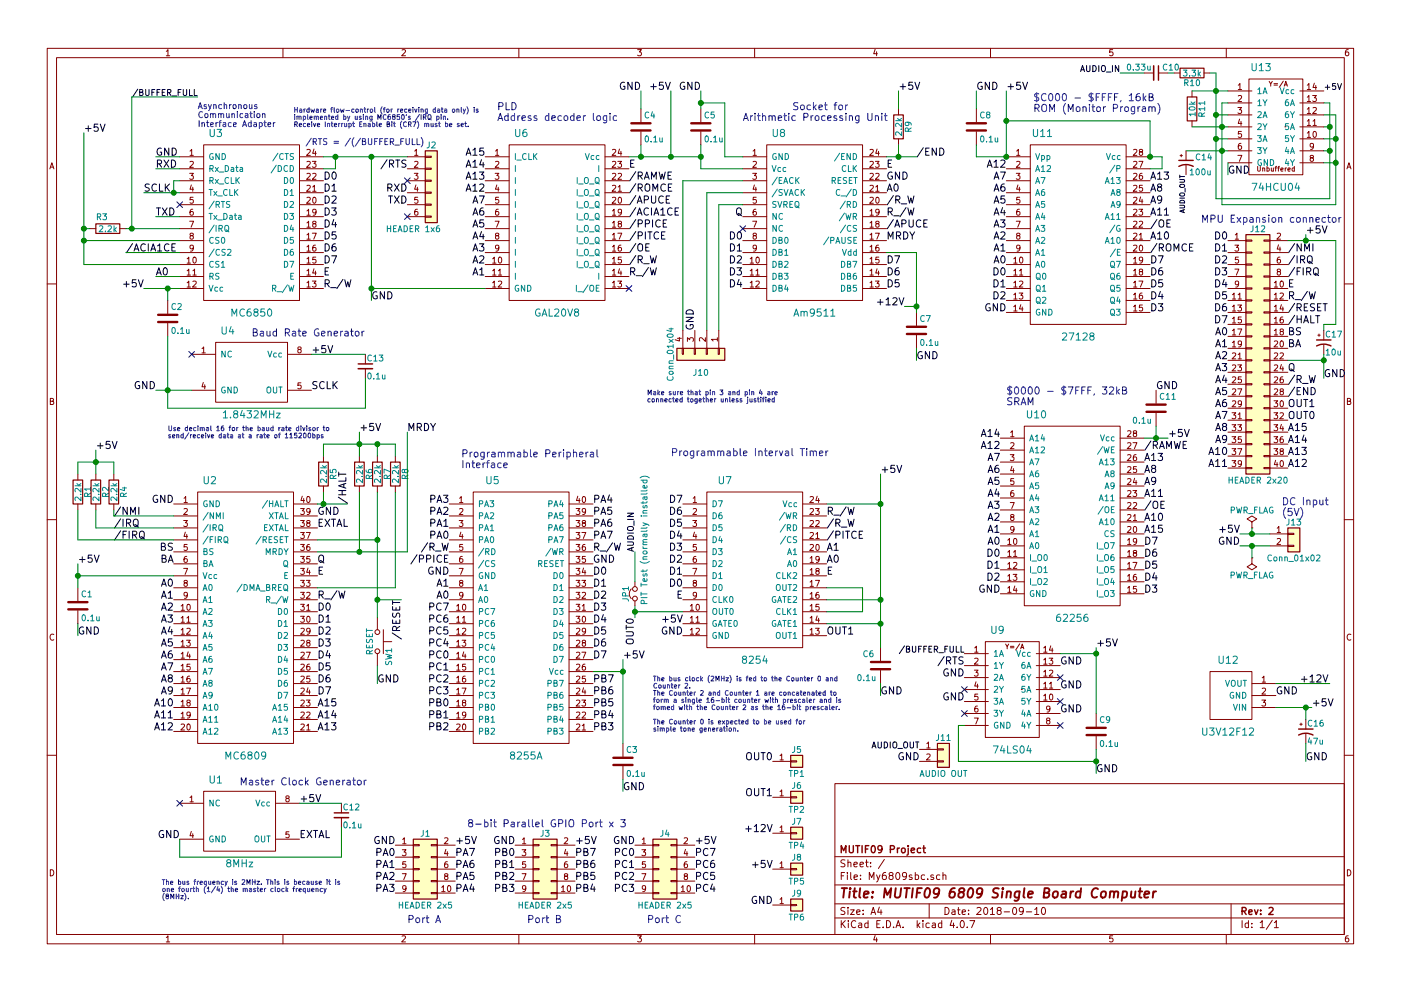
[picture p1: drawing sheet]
EESchema Schematic File Version 2
LIBS:sbclib
LIBS:My6809sbc-rescue
LIBS:power
LIBS:device
LIBS:switches
LIBS:relays
LIBS:motors
LIBS:transistors
LIBS:conn
LIBS:linear
LIBS:regul
LIBS:74xx
LIBS:cmos4000
LIBS:adc-dac
LIBS:memory
LIBS:xilinx
LIBS:microcontrollers
LIBS:dsp
LIBS:microchip
LIBS:analog_switches
LIBS:motorola
LIBS:texas
LIBS:intel
LIBS:audio
LIBS:interface
LIBS:digital-audio
LIBS:philips
LIBS:display
LIBS:cypress
LIBS:siliconi
LIBS:opto
LIBS:atmel
LIBS:contrib
LIBS:valves
LIBS:My6809sbc-cache
EELAYER 25 0
EELAYER END
$Descr A4 11693 8268
encoding utf-8
Sheet 1 1
Title "MUTIF09 6809 Single Board Computer"
Date "2018-09-10"
Rev "2"
Comp "MUTIF09 Project"
Comment1 ""
Comment2 ""
Comment3 ""
Comment4 ""
$EndDescr
$Comp
L MC6850 U3
U 1 1
P 2100 1850
F 0 "U3" H 1800 2600 60  0000 C CNN
F 1 "MC6850" H 2100 1100 60  0000 C CNN
F 2 "Housings_DIP:DIP-24_W15.24mm_Socket" H 2100 1400 60  0001 C CNN
F 3 "" H 2100 1400 60  0001 C CNN
	1    2100 1850
	1    0    0    -1  
$EndComp
$Comp
L Conn_01x06 J2
U 1 1
P 3600 1500
F 0 "J2" H 3600 1800 50  0000 C CNN
F 1 "HEADER 1x6" H 3450 1100 50  0000 C CNN
F 2 "Pin_Headers:Pin_Header_Angled_1x06_Pitch2.54mm" H 3600 1500 50  0001 C CNN
F 3 "" H 3600 1500 50  0001 C CNN
	1    3600 1500
	1    0    0    -1  
$EndComp
NoConn ~ 3400 1800
NoConn ~ 3400 1500
NoConn ~ 1500 1700
$Comp
L R R3
U 1 1
P 900 1900
F 0 "R3" V 800 1850 50  0000 C CNN
F 1 "2.2k" V 900 1900 50  0000 C CNN
F 2 "Resistors_THT:R_Axial_DIN0207_L6.3mm_D2.5mm_P10.16mm_Horizontal" V 830 1900 50  0001 C CNN
F 3 "" H 900 1900 50  0001 C CNN
	1    900  1900
	0    1    1    0   
$EndComp
$Comp
L C C2
U 1 1
P 1400 2650
F 0 "C2" H 1425 2750 50  0000 L CNN
F 1 "0.1u" H 1425 2550 50  0000 L CNN
F 2 "Capacitors_THT:C_Disc_D5.0mm_W2.5mm_P5.00mm" H 1438 2500 50  0001 C CNN
F 3 "" H 1400 2650 50  0001 C CNN
	1    1400 2650
	1    0    0    -1  
$EndComp
$Comp
L GAL20V8 U6
U 1 1
P 4650 1850
F 0 "U6" H 4350 2600 60  0000 C CNN
F 1 "GAL20V8" H 4650 1100 60  0000 C CNN
F 2 "Housings_DIP:DIP-24_W7.62mm_Socket" H 4650 1400 60  0001 C CNN
F 3 "" H 4650 1400 60  0001 C CNN
	1    4650 1850
	1    0    0    -1  
$EndComp
$Comp
L Am9511 U8
U 1 1
P 6800 1850
F 0 "U8" H 6500 2600 60  0000 C CNN
F 1 "Am9511" H 6800 1100 60  0000 C CNN
F 2 "Housings_DIP:DIP-24_W15.24mm_Socket" H 6800 1400 60  0001 C CNN
F 3 "" H 6800 1400 60  0001 C CNN
	1    6800 1850
	1    0    0    -1  
$EndComp
NoConn ~ 6200 1900
$Comp
L C C4
U 1 1
P 5350 1050
F 0 "C4" H 5375 1150 50  0000 L CNN
F 1 "0.1u" H 5375 950 50  0000 L CNN
F 2 "Capacitors_THT:C_Disc_D5.0mm_W2.5mm_P5.00mm" H 5388 900 50  0001 C CNN
F 3 "" H 5350 1050 50  0001 C CNN
	1    5350 1050
	1    0    0    -1  
$EndComp
$Comp
L C C7
U 1 1
P 7650 2750
F 0 "C7" H 7675 2850 50  0000 L CNN
F 1 "0.1u" H 7675 2650 50  0000 L CNN
F 2 "Capacitors_THT:C_Disc_D5.0mm_W2.5mm_P5.00mm" H 7688 2600 50  0001 C CNN
F 3 "" H 7650 2750 50  0001 C CNN
	1    7650 2750
	1    0    0    -1  
$EndComp
$Comp
L C C5
U 1 1
P 5850 1050
F 0 "C5" H 5875 1150 50  0000 L CNN
F 1 "0.1u" H 5875 950 50  0000 L CNN
F 2 "Capacitors_THT:C_Disc_D5.0mm_W2.5mm_P5.00mm" H 5888 900 50  0001 C CNN
F 3 "" H 5850 1050 50  0001 C CNN
	1    5850 1050
	1    0    0    -1  
$EndComp
$Comp
L 27128 U11
U 1 1
P 9000 1900
F 0 "U11" H 8700 2700 60  0000 C CNN
F 1 "27128" H 9000 1000 60  0000 C CNN
F 2 "Housings_DIP:DIP-28_W15.24mm_Socket" H 9000 1900 50  0001 C CNN
F 3 "" H 9000 1900 50  0001 C CNN
	1    9000 1900
	1    0    0    -1  
$EndComp
$Comp
L 62256 U10
U 1 1
P 8950 4250
F 0 "U10" H 8650 5050 60  0000 C CNN
F 1 "62256" H 8950 3350 60  0000 C CNN
F 2 "Housings_DIP:DIP-28_W15.24mm_Socket" H 8950 3850 60  0001 C CNN
F 3 "" H 8950 3850 60  0001 C CNN
	1    8950 4250
	1    0    0    -1  
$EndComp
$Comp
L MC6809 U2
U 1 1
P 2050 5200
F 0 "U2" H 1750 6400 60  0000 C CNN
F 1 "MC6809" H 2050 4100 60  0000 C CNN
F 2 "Housings_DIP:DIP-40_W15.24mm_Socket" H 2050 5200 60  0001 C CNN
F 3 "" H 2050 5200 60  0001 C CNN
	1    2050 5200
	1    0    0    -1  
$EndComp
$Comp
L Conn_02x20_Odd_Even J12
U 1 1
P 10450 2900
F 0 "J12" H 10500 3900 50  0000 C CNN
F 1 "HEADER 2x20" H 10500 1800 50  0000 C CNN
F 2 "Pin_Headers:Pin_Header_Straight_2x20_Pitch2.54mm" H 10450 2900 50  0001 C CNN
F 3 "" H 10450 2900 50  0001 C CNN
	1    10450 2900
	1    0    0    -1  
$EndComp
Text Notes 10025 1850 0    60   ~ 0
MPU Expansion connector
$Comp
L 8255A U5
U 1 1
P 4350 5200
F 0 "U5" H 4050 6400 60  0000 L CNN
F 1 "8255A" H 4250 4100 60  0000 L CNN
F 2 "Housings_DIP:DIP-40_W15.24mm_Socket" H 4350 5500 50  0001 C CNN
F 3 "" H 4350 5500 50  0001 C CNN
	1    4350 5200
	1    0    0    -1  
$EndComp
$Comp
L Conn_01x02 J13
U 1 1
P 10800 4450
F 0 "J13" H 10800 4550 50  0000 C CNN
F 1 "Conn_01x02" H 10800 4250 50  0000 C CNN
F 2 "Pin_Headers:Pin_Header_Straight_1x02_Pitch2.54mm" H 10800 4450 50  0001 C CNN
F 3 "" H 10800 4450 50  0001 C CNN
	1    10800 4450
	1    0    0    -1  
$EndComp
$Comp
L SW_Push SW1
U 1 1
P 3150 5350
F 0 "SW1" H 3200 5450 50  0000 L CNN
F 1 "RESET" H 3150 5290 50  0000 C CNN
F 2 "Buttons_Switches_THT:SW_Tactile_Straight_KSA0Axx1LFTR" H 3150 5550 50  0001 C CNN
F 3 "" H 3150 5550 50  0001 C CNN
	1    3150 5350
	0    1    1    0   
$EndComp
$Comp
L 74LS04 U9
U 1 1
P 8450 5750
F 0 "U9" H 8325 6250 60  0000 C CNN
F 1 "74LS04" H 8450 5250 60  0000 C CNN
F 2 "Housings_DIP:DIP-14_W7.62mm_Socket" H 8475 5050 60  0001 C CNN
F 3 "" H 8475 5050 60  0001 C CNN
	1    8450 5750
	1    0    0    -1  
$EndComp
Text Label 1650 800  2    50   ~ 0
/BUFFER_FULL
NoConn ~ 8850 5650
NoConn ~ 8850 5850
NoConn ~ 8850 6050
Text Label 10650 5800 0    60   ~ 0
GND
Text Label 10950 5900 0    60   ~ 0
+5V
Text Label 10850 5700 0    60   ~ 0
+12V
$Comp
L PWR_FLAG #FLG01
U 1 1
P 10450 4400
F 0 "#FLG01" H 10450 4475 50  0001 C CNN
F 1 "PWR_FLAG" H 10450 4550 50  0000 C CNN
F 2 "" H 10450 4400 50  0001 C CNN
F 3 "" H 10450 4400 50  0001 C CNN
	1    10450 4400
	1    0    0    -1  
$EndComp
$Comp
L PWR_FLAG #FLG02
U 1 1
P 10450 4650
F 0 "#FLG02" H 10450 4725 50  0001 C CNN
F 1 "PWR_FLAG" H 10450 4800 50  0000 C CNN
F 2 "" H 10450 4650 50  0001 C CNN
F 3 "" H 10450 4650 50  0001 C CNN
	1    10450 4650
	-1   0    0    1   
$EndComp
Text Notes 10700 4300 0    60   ~ 0
DC Input\n(5V)
Text Label 2650 4800 0    60   ~ 0
E
Text Label 2650 5000 0    60   ~ 0
R_/W
$Comp
L Xtal_Osc U4
U 1 1
P 2100 3100
F 0 "U4" H 1900 3450 60  0000 C CNN
F 1 "1.8432MHz" H 2100 2750 60  0000 C CNN
F 2 "Oscillators:Oscillator_DIP-8" H 2100 2650 60  0001 C CNN
F 3 "" H 2100 2650 60  0001 C CNN
	1    2100 3100
	1    0    0    -1  
$EndComp
$Comp
L Xtal_Osc U1
U 1 1
P 2000 6850
F 0 "U1" H 1800 7200 60  0000 C CNN
F 1 "8MHz" H 2000 6500 60  0000 C CNN
F 2 "Oscillators:Oscillator_DIP-8" H 2000 6400 60  0001 C CNN
F 3 "" H 2000 6400 60  0001 C CNN
	1    2000 6850
	1    0    0    -1  
$EndComp
NoConn ~ 1600 2950
Text Label 2600 2950 0    60   ~ 0
+5V
Text Label 2600 3250 0    60   ~ 0
SCLK
Text Notes 2100 2800 0    60   ~ 0
Baud Rate Generator
Text Label 1450 4200 2    60   ~ 0
GND
$Comp
L C C8
U 1 1
P 8150 1050
F 0 "C8" H 8175 1150 50  0000 L CNN
F 1 "0.1u" H 8175 950 50  0000 L CNN
F 2 "Capacitors_THT:C_Disc_D5.0mm_W2.5mm_P5.00mm" H 8188 900 50  0001 C CNN
F 3 "" H 8150 1050 50  0001 C CNN
	1    8150 1050
	1    0    0    -1  
$EndComp
$Comp
L C C11
U 1 1
P 9650 3400
F 0 "C11" H 9675 3500 50  0000 L CNN
F 1 "0.1u" H 9450 3300 50  0000 L CNN
F 2 "Capacitors_THT:C_Disc_D5.0mm_W2.5mm_P2.50mm" H 9688 3250 50  0001 C CNN
F 3 "" H 9650 3400 50  0001 C CNN
	1    9650 3400
	1    0    0    -1  
$EndComp
$Comp
L C C9
U 1 1
P 9150 6100
F 0 "C9" H 9175 6200 50  0000 L CNN
F 1 "0.1u" H 9175 6000 50  0000 L CNN
F 2 "Capacitors_THT:C_Disc_D5.0mm_W2.5mm_P5.00mm" H 9188 5950 50  0001 C CNN
F 3 "" H 9150 6100 50  0001 C CNN
	1    9150 6100
	1    0    0    -1  
$EndComp
$Comp
L C C1
U 1 1
P 650 5050
F 0 "C1" H 675 5150 50  0000 L CNN
F 1 "0.1u" H 675 4950 50  0000 L CNN
F 2 "Capacitors_THT:C_Disc_D5.0mm_W2.5mm_P5.00mm" H 688 4900 50  0001 C CNN
F 3 "" H 650 5050 50  0001 C CNN
	1    650  5050
	1    0    0    -1  
$EndComp
$Comp
L C C3
U 1 1
P 5200 6350
F 0 "C3" H 5225 6450 50  0000 L CNN
F 1 "0.1u" H 5225 6250 50  0000 L CNN
F 2 "Capacitors_THT:C_Disc_D5.0mm_W2.5mm_P5.00mm" H 5238 6200 50  0001 C CNN
F 3 "" H 5200 6350 50  0001 C CNN
	1    5200 6350
	1    0    0    -1  
$EndComp
$Comp
L C C6
U 1 1
P 7350 5550
F 0 "C6" H 7200 5650 50  0000 L CNN
F 1 "0.1u" H 7150 5450 50  0000 L CNN
F 2 "Capacitors_THT:C_Disc_D5.0mm_W2.5mm_P5.00mm" H 7388 5400 50  0001 C CNN
F 3 "" H 7350 5550 50  0001 C CNN
	1    7350 5550
	1    0    0    -1  
$EndComp
Text Notes 2550 1200 0    50   ~ 0
/RTS = /(/BUFFER_FULL)
Text Label 1200 1600 0    60   ~ 0
SCLK
Text Label 700  1100 0    60   ~ 0
+5V
Text Label 1200 2400 2    60   ~ 0
+5V
Text Label 1300 3250 2    60   ~ 0
GND
Text Label 1300 1400 0    60   ~ 0
RXD
Text Label 3400 1600 2    60   ~ 0
RXD
Text Label 1300 1800 0    60   ~ 0
TXD
Text Label 3400 1700 2    60   ~ 0
TXD
Text Label 3400 1400 2    60   ~ 0
/RTS
Text Label 1300 2300 0    60   ~ 0
A0
Text Label 1050 2100 0    60   ~ 0
/ACIA1CE
Text Label 2700 2400 0    60   ~ 0
R_/W
Text Label 2700 2300 0    60   ~ 0
E
Text Label 2700 2200 0    60   ~ 0
D7
Text Label 2700 2100 0    60   ~ 0
D6
Text Label 2700 2000 0    60   ~ 0
D5
Text Label 2700 1900 0    60   ~ 0
D4
Text Label 2700 1800 0    60   ~ 0
D3
Text Label 2700 1700 0    60   ~ 0
D2
Text Label 2700 1600 0    60   ~ 0
D1
Text Label 2700 1500 0    60   ~ 0
D0
Text Label 4050 1300 2    60   ~ 0
A15
Text Label 4050 1400 2    60   ~ 0
A14
Text Label 4050 1500 2    60   ~ 0
A13
Text Label 4050 1600 2    60   ~ 0
A12
Text Label 4050 1700 2    60   ~ 0
A7
Text Label 4050 1800 2    60   ~ 0
A6
Text Label 4050 1900 2    60   ~ 0
A5
Text Label 4050 2000 2    60   ~ 0
A4
Text Label 4050 2100 2    60   ~ 0
A3
Text Label 4050 2200 2    60   ~ 0
A2
Text Label 4050 2300 2    60   ~ 0
A1
Text Label 5250 1400 0    60   ~ 0
E
Text Label 5250 1500 0    60   ~ 0
/RAMWE
Text Label 5250 1600 0    60   ~ 0
/ROMCE
Text Label 5250 1700 0    60   ~ 0
/APUCE
Text Label 5250 1800 0    60   ~ 0
/ACIA1CE
Text Label 5250 1900 0    60   ~ 0
/PPICE
Text Label 5250 2000 0    60   ~ 0
/PITCE
Text Label 5250 2100 0    60   ~ 0
/OE
Text Label 5250 2300 0    60   ~ 0
R_/W
NoConn ~ 5250 2400
Text Label 3100 2500 0    60   ~ 0
GND
Text Label 5350 750  2    60   ~ 0
GND
Text Label 5600 750  2    60   ~ 0
+5V
Text Label 5850 750  2    60   ~ 0
GND
Text Label 6200 2000 2    60   ~ 0
D0
Text Label 6200 2100 2    60   ~ 0
D1
Text Label 6200 2200 2    60   ~ 0
D2
Text Label 6200 2300 2    60   ~ 0
D3
Text Label 6200 2400 2    60   ~ 0
D4
Text Label 7400 1400 0    60   ~ 0
E
Text Label 7400 1500 0    60   ~ 0
GND
Text Label 7400 1600 0    60   ~ 0
A0
Text Label 7400 1700 0    60   ~ 0
/R_W
Text Label 7400 1800 0    60   ~ 0
R_/W
Text Label 7400 1900 0    60   ~ 0
/APUCE
Text Label 7400 2200 0    60   ~ 0
D7
Text Label 7400 2300 0    60   ~ 0
D6
Text Label 7400 2400 0    60   ~ 0
D5
Text Label 7550 2550 2    60   ~ 0
+12V
Text Label 7650 3000 0    60   ~ 0
GND
Text Label 8150 750  0    60   ~ 0
GND
Text Label 8400 750  0    60   ~ 0
+5V
Text Label 8400 1400 2    60   ~ 0
A12
Text Label 8400 1500 2    60   ~ 0
A7
Text Label 8400 1600 2    60   ~ 0
A6
Text Label 8400 1700 2    60   ~ 0
A5
Text Label 8400 1800 2    60   ~ 0
A4
Text Label 8400 1900 2    60   ~ 0
A3
Text Label 8400 2000 2    60   ~ 0
A2
Text Label 8400 2100 2    60   ~ 0
A1
Text Label 8400 2200 2    60   ~ 0
A0
Text Label 8400 2300 2    60   ~ 0
D0
Text Label 8400 2400 2    60   ~ 0
D1
Text Label 8400 2500 2    60   ~ 0
D2
Text Label 8400 2600 2    60   ~ 0
GND
Text Label 9600 1500 0    60   ~ 0
A13
Text Label 9600 1600 0    60   ~ 0
A8
Text Label 9600 1700 0    60   ~ 0
A9
Text Label 9600 1800 0    60   ~ 0
A11
Text Label 9600 1900 0    60   ~ 0
/OE
Text Label 9600 2000 0    60   ~ 0
A10
Text Label 9600 2100 0    60   ~ 0
/ROMCE
Text Label 9600 2200 0    60   ~ 0
D7
Text Label 9600 2300 0    60   ~ 0
D6
Text Label 9600 2400 0    60   ~ 0
D5
Text Label 9600 2500 0    60   ~ 0
D4
Text Label 9600 2600 0    60   ~ 0
D3
Text Label 10250 2000 2    60   ~ 0
D0
Text Label 10250 2100 2    60   ~ 0
D1
Text Label 10250 2200 2    60   ~ 0
D2
Text Label 10250 2300 2    60   ~ 0
D3
Text Label 10250 2400 2    60   ~ 0
D4
Text Label 10250 2500 2    60   ~ 0
D5
Text Label 10250 2600 2    60   ~ 0
D6
Text Label 10250 2700 2    60   ~ 0
D7
Text Label 10250 2800 2    60   ~ 0
A0
Text Label 10250 2900 2    60   ~ 0
A1
Text Label 10250 3000 2    60   ~ 0
A2
Text Label 10250 3100 2    60   ~ 0
A3
Text Label 10250 3200 2    60   ~ 0
A4
Text Label 10250 3300 2    60   ~ 0
A5
Text Label 10250 3400 2    60   ~ 0
A6
Text Label 10250 3500 2    60   ~ 0
A7
Text Label 10250 3600 2    60   ~ 0
A8
Text Label 10250 3700 2    60   ~ 0
A9
Text Label 10250 3800 2    60   ~ 0
A10
Text Label 10250 3900 2    60   ~ 0
A11
Text Label 10750 3900 0    60   ~ 0
A12
Text Label 10750 3800 0    60   ~ 0
A13
Text Label 10750 3700 0    60   ~ 0
A14
Text Label 10750 3600 0    60   ~ 0
A15
Text Label 10750 2100 0    60   ~ 0
/NMI
Text Label 10750 2200 0    60   ~ 0
/IRQ
Text Label 10750 2300 0    60   ~ 0
/FIRQ
Text Label 10750 2400 0    60   ~ 0
E
Text Label 10750 2500 0    60   ~ 0
R_/W
Text Label 10750 2600 0    60   ~ 0
/RESET
Text Label 9750 3650 0    60   ~ 0
+5V
Text Label 9650 3250 0    60   ~ 0
GND
Text Label 8350 3650 2    60   ~ 0
A14
Text Label 8350 3750 2    60   ~ 0
A12
Text Label 8350 3850 2    60   ~ 0
A7
Text Label 8350 3950 2    60   ~ 0
A6
Text Label 8350 4050 2    60   ~ 0
A5
Text Label 8350 4150 2    60   ~ 0
A4
Text Label 8350 4250 2    60   ~ 0
A3
Text Label 8350 4350 2    60   ~ 0
A2
Text Label 8350 4450 2    60   ~ 0
A1
Text Label 8350 4550 2    60   ~ 0
A0
Text Label 8350 4650 2    60   ~ 0
D0
Text Label 8350 4750 2    60   ~ 0
D1
Text Label 8350 4850 2    60   ~ 0
D2
Text Label 8350 4950 2    60   ~ 0
GND
Text Label 9550 4950 0    60   ~ 0
D3
Text Label 9550 4850 0    60   ~ 0
D4
Text Label 9550 4750 0    60   ~ 0
D5
Text Label 9550 4650 0    60   ~ 0
D6
Text Label 9550 4550 0    60   ~ 0
D7
Text Label 9550 4350 0    60   ~ 0
A10
Text Label 9550 4250 0    60   ~ 0
/OE
Text Label 9550 4150 0    60   ~ 0
A11
Text Label 9550 4050 0    60   ~ 0
A9
Text Label 9550 3950 0    60   ~ 0
A8
Text Label 9550 3850 0    60   ~ 0
A13
Text Label 9550 3750 0    60   ~ 0
/RAMWE
Text Label 9150 5400 0    60   ~ 0
+5V
Text Label 9150 6450 0    60   ~ 0
GND
Text Label 8050 5450 2    50   ~ 0
/BUFFER_FULL
Text Label 8050 5550 2    60   ~ 0
/RTS
NoConn ~ 1500 6700
Text Label 2500 7000 0    60   ~ 0
EXTAL
Text Label 2500 6700 0    60   ~ 0
+5V
$Comp
L 8254 U7
U 1 1
P 6300 4750
F 0 "U7" H 6050 5500 60  0000 C CNN
F 1 "8254" H 6300 4000 60  0000 C CNN
F 2 "Housings_DIP:DIP-24_W15.24mm_Socket" H 6300 4300 60  0001 C CNN
F 3 "" H 6300 4300 60  0001 C CNN
	1    6300 4750
	1    0    0    -1  
$EndComp
$Comp
L Conn_02x05_Odd_Even J1
U 1 1
P 3500 7250
F 0 "J1" H 3550 7550 50  0000 C CNN
F 1 "HEADER 2x5" H 3550 6950 50  0000 C CNN
F 2 "Pin_Headers:Pin_Header_Angled_2x05_Pitch2.54mm" H 3500 7250 50  0001 C CNN
F 3 "" H 3500 7250 50  0001 C CNN
	1    3500 7250
	1    0    0    -1  
$EndComp
$Comp
L Conn_02x05_Odd_Even J3
U 1 1
P 4500 7250
F 0 "J3" H 4550 7550 50  0000 C CNN
F 1 "HEADER 2x5" H 4550 6950 50  0000 C CNN
F 2 "Pin_Headers:Pin_Header_Angled_2x05_Pitch2.54mm" H 4500 7250 50  0001 C CNN
F 3 "" H 4500 7250 50  0001 C CNN
	1    4500 7250
	1    0    0    -1  
$EndComp
$Comp
L Conn_02x05_Odd_Even J4
U 1 1
P 5500 7250
F 0 "J4" H 5550 7550 50  0000 C CNN
F 1 "HEADER 2x5" H 5550 6950 50  0000 C CNN
F 2 "Pin_Headers:Pin_Header_Angled_2x05_Pitch2.54mm" H 5500 7250 50  0001 C CNN
F 3 "" H 5500 7250 50  0001 C CNN
	1    5500 7250
	1    0    0    -1  
$EndComp
Text Label 2650 4400 0    60   ~ 0
EXTAL
Text Label 2650 5100 0    60   ~ 0
D0
Text Label 2650 5200 0    60   ~ 0
D1
Text Label 2650 5300 0    60   ~ 0
D2
Text Label 2650 5400 0    60   ~ 0
D3
Text Label 2650 5500 0    60   ~ 0
D4
Text Label 2650 5600 0    60   ~ 0
D5
Text Label 2650 5700 0    60   ~ 0
D6
Text Label 2650 5800 0    60   ~ 0
D7
Text Label 2650 5900 0    60   ~ 0
A15
Text Label 2650 6000 0    60   ~ 0
A14
Text Label 2650 6100 0    60   ~ 0
A13
Text Label 1450 6100 2    60   ~ 0
A12
Text Label 1450 6000 2    60   ~ 0
A11
Text Label 1450 5900 2    60   ~ 0
A10
Text Label 1450 5800 2    60   ~ 0
A9
Text Label 1450 5700 2    60   ~ 0
A8
Text Label 1450 5600 2    60   ~ 0
A7
Text Label 1450 5500 2    60   ~ 0
A6
Text Label 1450 5400 2    60   ~ 0
A5
Text Label 1450 5300 2    60   ~ 0
A4
Text Label 1450 5200 2    60   ~ 0
A3
Text Label 1450 5100 2    60   ~ 0
A2
Text Label 1450 5000 2    60   ~ 0
A1
Text Label 1450 4900 2    60   ~ 0
A0
Text Label 3750 4700 2    60   ~ 0
/PPICE
Text Label 3750 4800 2    60   ~ 0
GND
Text Label 3750 4900 2    60   ~ 0
A1
Text Label 3750 5000 2    60   ~ 0
A0
Text Label 3750 4600 2    60   ~ 0
/R_W
Text Label 4950 4600 0    60   ~ 0
R_/W
Text Label 4950 4700 0    60   ~ 0
GND
Text Label 4950 4800 0    60   ~ 0
D0
Text Label 4950 4900 0    60   ~ 0
D1
Text Label 4950 5000 0    60   ~ 0
D2
Text Label 4950 5100 0    60   ~ 0
D3
Text Label 4950 5200 0    60   ~ 0
D4
Text Label 4950 5300 0    60   ~ 0
D5
Text Label 4950 5400 0    60   ~ 0
D6
Text Label 4950 5500 0    60   ~ 0
D7
$Comp
L R R1
U 1 1
P 650 4100
F 0 "R1" V 730 4100 50  0000 C CNN
F 1 "2.2k" V 650 4100 50  0000 C CNN
F 2 "Resistors_THT:R_Axial_DIN0207_L6.3mm_D2.5mm_P10.16mm_Horizontal" V 580 4100 50  0001 C CNN
F 3 "" H 650 4100 50  0001 C CNN
	1    650  4100
	1    0    0    -1  
$EndComp
$Comp
L R R2
U 1 1
P 800 4100
F 0 "R2" V 880 4100 50  0000 C CNN
F 1 "2.2k" V 800 4100 50  0000 C CNN
F 2 "Resistors_THT:R_Axial_DIN0207_L6.3mm_D2.5mm_P10.16mm_Horizontal" V 730 4100 50  0001 C CNN
F 3 "" H 800 4100 50  0001 C CNN
	1    800  4100
	1    0    0    -1  
$EndComp
$Comp
L R R4
U 1 1
P 950 4100
F 0 "R4" V 1030 4100 50  0000 C CNN
F 1 "2.2k" V 950 4100 50  0000 C CNN
F 2 "Resistors_THT:R_Axial_DIN0207_L6.3mm_D2.5mm_P10.16mm_Horizontal" V 880 4100 50  0001 C CNN
F 3 "" H 950 4100 50  0001 C CNN
	1    950  4100
	1    0    0    -1  
$EndComp
$Comp
L R R5
U 1 1
P 2700 3950
F 0 "R5" V 2780 3950 50  0000 C CNN
F 1 "2.2k" V 2700 3950 50  0000 C CNN
F 2 "Resistors_THT:R_Axial_DIN0207_L6.3mm_D2.5mm_P10.16mm_Horizontal" V 2630 3950 50  0001 C CNN
F 3 "" H 2700 3950 50  0001 C CNN
	1    2700 3950
	1    0    0    -1  
$EndComp
$Comp
L R R6
U 1 1
P 3000 3950
F 0 "R6" V 3080 3950 50  0000 C CNN
F 1 "2.2k" V 3000 3950 50  0000 C CNN
F 2 "Resistors_THT:R_Axial_DIN0207_L6.3mm_D2.5mm_P10.16mm_Horizontal" V 2930 3950 50  0001 C CNN
F 3 "" H 3000 3950 50  0001 C CNN
	1    3000 3950
	1    0    0    -1  
$EndComp
$Comp
L R R7
U 1 1
P 3150 3950
F 0 "R7" V 3230 3950 50  0000 C CNN
F 1 "2.2k" V 3150 3950 50  0000 C CNN
F 2 "Resistors_THT:R_Axial_DIN0207_L6.3mm_D2.5mm_P10.16mm_Horizontal" V 3080 3950 50  0001 C CNN
F 3 "" H 3150 3950 50  0001 C CNN
	1    3150 3950
	1    0    0    -1  
$EndComp
$Comp
L R R8
U 1 1
P 3300 3950
F 0 "R8" V 3380 3950 50  0000 C CNN
F 1 "2.2k" V 3300 3950 50  0000 C CNN
F 2 "Resistors_THT:R_Axial_DIN0207_L6.3mm_D2.5mm_P10.16mm_Horizontal" V 3230 3950 50  0001 C CNN
F 3 "" H 3300 3950 50  0001 C CNN
	1    3300 3950
	1    0    0    -1  
$EndComp
Text Label 800  3750 0    60   ~ 0
+5V
Text Label 950  4300 0    60   ~ 0
/NMI
Text Label 950  4400 0    60   ~ 0
/IRQ
Text Label 950  4500 0    60   ~ 0
/FIRQ
Text Label 3000 3600 0    60   ~ 0
+5V
Text Label 3150 5700 0    60   ~ 0
GND
Text Label 2900 4200 1    60   ~ 0
/HALT
Text Label 3350 5000 3    60   ~ 0
/RESET
Text Label 650  4700 0    60   ~ 0
+5V
Text Label 650  5300 0    60   ~ 0
GND
Text Label 10750 2700 0    60   ~ 0
/HALT
Text Notes 1400 3650 0    40   ~ 0
Use decimal 16 for the baud rate divisor to\nsend/receive data at a rate of 115200bps
Text Label 10750 2800 0    60   ~ 0
BS
Text Label 10750 2900 0    60   ~ 0
BA
$Comp
L CP1_Small C17
U 1 1
P 11050 2850
F 0 "C17" H 11060 2920 50  0000 L CNN
F 1 "10u" H 11060 2770 50  0000 L CNN
F 2 "Capacitors_THT:CP_Radial_D5.0mm_P2.50mm" H 11050 2850 50  0001 C CNN
F 3 "" H 11050 2850 50  0001 C CNN
	1    11050 2850
	1    0    0    -1  
$EndComp
Text Label 11050 3150 0    60   ~ 0
GND
Text Label 10900 1950 0    60   ~ 0
+5V
Text Label 10750 3200 0    60   ~ 0
/R_W
Text Label 3750 4200 2    60   ~ 0
PA3
Text Label 3750 4300 2    60   ~ 0
PA2
Text Label 3750 4400 2    60   ~ 0
PA1
Text Label 3750 4500 2    60   ~ 0
PA0
Text Label 4950 4200 0    60   ~ 0
PA4
Text Label 4950 4300 0    60   ~ 0
PA5
Text Label 4950 4400 0    60   ~ 0
PA6
Text Label 4950 4500 0    60   ~ 0
PA7
Text Label 4950 5700 0    60   ~ 0
PB7
Text Label 4950 5800 0    60   ~ 0
PB6
Text Label 4950 5900 0    60   ~ 0
PB5
Text Label 4950 6000 0    60   ~ 0
PB4
Text Label 4950 6100 0    60   ~ 0
PB3
Text Label 3750 5100 2    60   ~ 0
PC7
Text Label 3750 5200 2    60   ~ 0
PC6
Text Label 3750 5300 2    60   ~ 0
PC5
Text Label 3750 5400 2    60   ~ 0
PC4
Text Label 3750 5500 2    60   ~ 0
PC0
Text Label 3750 5600 2    60   ~ 0
PC1
Text Label 3750 5700 2    60   ~ 0
PC2
Text Label 3750 5800 2    60   ~ 0
PC3
Text Label 3750 5900 2    60   ~ 0
PB0
Text Label 3750 6000 2    60   ~ 0
PB1
Text Label 3750 6100 2    60   ~ 0
PB2
Text Label 5200 5500 0    60   ~ 0
+5V
Text Label 5200 6600 0    60   ~ 0
GND
Text Label 3300 7050 2    60   ~ 0
GND
Text Label 3300 7150 2    60   ~ 0
PA0
Text Label 3300 7250 2    60   ~ 0
PA1
Text Label 3300 7350 2    60   ~ 0
PA2
Text Label 3300 7450 2    60   ~ 0
PA3
Text Label 3800 7050 0    60   ~ 0
+5V
Text Label 3800 7150 0    60   ~ 0
PA7
Text Label 3800 7250 0    60   ~ 0
PA6
Text Label 3800 7350 0    60   ~ 0
PA5
Text Label 3800 7450 0    60   ~ 0
PA4
Text Label 1500 7000 2    60   ~ 0
GND
Text Label 4300 7050 2    60   ~ 0
GND
Text Label 4300 7150 2    60   ~ 0
PB0
Text Label 4300 7250 2    60   ~ 0
PB1
Text Label 4300 7350 2    60   ~ 0
PB2
Text Label 4300 7450 2    60   ~ 0
PB3
Text Label 4800 7050 0    60   ~ 0
+5V
Text Label 4800 7150 0    60   ~ 0
PB7
Text Label 4800 7250 0    60   ~ 0
PB6
Text Label 4800 7350 0    60   ~ 0
PB5
Text Label 4800 7450 0    60   ~ 0
PB4
Text Label 5300 7050 2    60   ~ 0
GND
Text Label 5300 7150 2    60   ~ 0
PC0
Text Label 5300 7250 2    60   ~ 0
PC1
Text Label 5300 7350 2    60   ~ 0
PC2
Text Label 5300 7450 2    60   ~ 0
PC3
Text Label 5800 7050 0    60   ~ 0
+5V
Text Label 5800 7150 0    60   ~ 0
PC7
Text Label 5800 7250 0    60   ~ 0
PC6
Text Label 5800 7350 0    60   ~ 0
PC5
Text Label 5800 7450 0    60   ~ 0
PC4
Text Notes 3900 6900 0    60   ~ 0
8-bit Parallel GPIO Port x 3
Text Label 5700 4200 2    60   ~ 0
D7
Text Label 5700 4300 2    60   ~ 0
D6
Text Label 5700 4400 2    60   ~ 0
D5
Text Label 5700 4500 2    60   ~ 0
D4
Text Label 5700 4600 2    60   ~ 0
D3
Text Label 5700 4700 2    60   ~ 0
D2
Text Label 5700 4800 2    60   ~ 0
D1
Text Label 5700 4900 2    60   ~ 0
D0
Text Label 5700 5300 2    60   ~ 0
GND
Text Label 6900 4300 0    60   ~ 0
R_/W
Text Label 6900 4400 0    60   ~ 0
/R_W
Text Label 6900 4500 0    60   ~ 0
/PITCE
Text Label 6900 4600 0    60   ~ 0
A1
Text Label 6900 4700 0    60   ~ 0
A0
Text Label 8850 5550 0    60   ~ 0
GND
Text Label 8850 5750 0    60   ~ 0
GND
Text Label 8850 5950 0    60   ~ 0
GND
Text Label 5700 5000 2    60   ~ 0
E
Text Label 7350 3950 0    60   ~ 0
+5V
Text Label 7350 5800 0    60   ~ 0
GND
Text Label 10750 3400 0    60   ~ 0
OUT1
Text Label 10750 3500 0    60   ~ 0
OUT0
Text Label 6900 4800 0    60   ~ 0
E
Text Label 6900 5300 0    60   ~ 0
OUT1
Text Label 5250 2200 0    60   ~ 0
/R_W
Text Notes 2000 6550 0    60   ~ 0
Master Clock Generator
Text Notes 5600 3800 0    60   ~ 0
Programmable Interval Timer
Text Notes 3850 3900 0    60   ~ 0
Programmable Peripheral\nInterface
$Comp
L R R9
U 1 1
P 7500 1050
F 0 "R9" V 7580 1050 50  0000 C CNN
F 1 "2.2k" V 7500 1050 50  0000 C CNN
F 2 "Resistors_THT:R_Axial_DIN0207_L6.3mm_D2.5mm_P10.16mm_Horizontal" V 7430 1050 50  0001 C CNN
F 3 "" H 7500 1050 50  0001 C CNN
	1    7500 1050
	1    0    0    -1  
$EndComp
Text Label 7500 750  0    60   ~ 0
+5V
Text Label 7650 1300 0    60   ~ 0
/END
Text Label 10750 3300 0    60   ~ 0
/END
Text Notes 6200 1000 0    60   ~ 0
         Socket for\nArithmetic Processing Unit
NoConn ~ 8050 5950
Text Notes 4150 1000 0    60   ~ 0
PLD\nAddress decoder logic
Text Notes 1650 1050 0    50   ~ 0
Asynchronous \nCommunication\nInterface Adapter
$Comp
L Conn_01x01 J6
U 1 1
P 6650 6650
F 0 "J6" H 6650 6750 50  0000 C CNN
F 1 "TP2" H 6650 6550 50  0000 C CNN
F 2 "Pin_Headers:Pin_Header_Straight_1x01_Pitch2.54mm" H 6650 6650 50  0001 C CNN
F 3 "" H 6650 6650 50  0001 C CNN
	1    6650 6650
	1    0    0    -1  
$EndComp
$Comp
L Conn_01x01 J7
U 1 1
P 6650 6950
F 0 "J7" H 6650 7050 50  0000 C CNN
F 1 "TP4" H 6650 6850 50  0000 C CNN
F 2 "Pin_Headers:Pin_Header_Straight_1x01_Pitch2.54mm" H 6650 6950 50  0001 C CNN
F 3 "" H 6650 6950 50  0001 C CNN
	1    6650 6950
	1    0    0    -1  
$EndComp
$Comp
L Conn_01x01 J8
U 1 1
P 6650 7250
F 0 "J8" H 6650 7350 50  0000 C CNN
F 1 "TP5" H 6650 7150 50  0000 C CNN
F 2 "Pin_Headers:Pin_Header_Straight_1x01_Pitch2.54mm" H 6650 7250 50  0001 C CNN
F 3 "" H 6650 7250 50  0001 C CNN
	1    6650 7250
	1    0    0    -1  
$EndComp
$Comp
L Conn_01x01 J5
U 1 1
P 6650 6350
F 0 "J5" H 6650 6450 50  0000 C CNN
F 1 "TP1" H 6650 6250 50  0000 C CNN
F 2 "Pin_Headers:Pin_Header_Straight_1x01_Pitch2.54mm" H 6650 6350 50  0001 C CNN
F 3 "" H 6650 6350 50  0001 C CNN
	1    6650 6350
	1    0    0    -1  
$EndComp
$Comp
L Conn_01x01 J9
U 1 1
P 6650 7550
F 0 "J9" H 6650 7650 50  0000 C CNN
F 1 "TP6" H 6650 7450 50  0000 C CNN
F 2 "Pin_Headers:Pin_Header_Straight_1x01_Pitch2.54mm" H 6650 7550 50  0001 C CNN
F 3 "" H 6650 7550 50  0001 C CNN
	1    6650 7550
	1    0    0    -1  
$EndComp
Text Label 6450 7550 2    60   ~ 0
GND
Text Label 6450 7250 2    60   ~ 0
+5V
Text Label 6450 6950 2    60   ~ 0
+12V
Text Label 6450 6650 2    60   ~ 0
OUT1
Text Label 6450 6350 2    60   ~ 0
OUT0
Text Label 9550 4450 0    60   ~ 0
A15
NoConn ~ 8050 5750
Text Label 8050 5650 2    60   ~ 0
GND
Text Label 8050 5850 2    60   ~ 0
GND
Text Label 5700 5200 2    60   ~ 0
+5V
Text Notes 8625 925  0    60   ~ 0
$C000 - $FFFF, 16kB\nROM (Monitor Program)
Text Notes 8400 3375 0    60   ~ 0
$0000 - $7FFF, 32kB\nSRAM
Text Notes 2450 1050 0    40   ~ 0
Hardware flow-control (for receiving data only) is \nimplemented by using MC6850's /IRQ pin. \nReceive Interrupt Enable Bit (CR7) must be set.
Text Notes 5450 6100 0    40   ~ 0
The bus clock (2MHz) is fed to the Counter 0 and \nCounter 2.\nThe Counter 2 and Counter 1 are concatenated to \nform a single 16-bit counter with prescaler and is \nfomed with the Counter 2 as the 16-bit prescaler.\n\nThe Counter 0 is expected to be used for \nsimple tone generation. 
Text Notes 1350 7500 0    40   ~ 0
The bus frequency is 2MHz. This is because it is \none fourth (1/4) the master clock frequency \n(8MHz).
Text Notes 3400 7700 0    60   ~ 0
Port A
Text Notes 4400 7700 0    60   ~ 0
Port B
Text Notes 5400 7700 0    60   ~ 0
Port C
$Comp
L 74HCU04 U13
U 1 1
P 10650 1050
F 0 "U13" H 10525 1550 60  0000 C CNN
F 1 "74HCU04" H 10650 550 60  0000 C CNN
F 2 "Housings_DIP:DIP-14_W7.62mm_Socket" H 10675 350 60  0001 C CNN
F 3 "" H 10675 350 60  0001 C CNN
	1    10650 1050
	1    0    0    -1  
$EndComp
$Comp
L R R10
U 1 1
P 9950 600
F 0 "R10" V 10030 600 50  0000 C CNN
F 1 "3.3k" V 9950 600 50  0000 C CNN
F 2 "Resistors_THT:R_Axial_DIN0207_L6.3mm_D2.5mm_P10.16mm_Horizontal" V 9880 600 50  0001 C CNN
F 3 "" H 9950 600 50  0001 C CNN
	1    9950 600 
	0    1    1    0   
$EndComp
$Comp
L R R11
U 1 1
P 9950 900
F 0 "R11" V 10030 900 50  0000 C CNN
F 1 "10k" V 9950 900 50  0000 C CNN
F 2 "Resistors_THT:R_Axial_DIN0207_L6.3mm_D2.5mm_P10.16mm_Horizontal" V 9880 900 50  0001 C CNN
F 3 "" H 9950 900 50  0001 C CNN
	1    9950 900 
	1    0    0    -1  
$EndComp
$Comp
L CP1_Small C14
U 1 1
P 9900 1350
F 0 "C14" H 9975 1400 50  0000 L CNN
F 1 "100u" H 9925 1275 50  0000 L CNN
F 2 "Capacitors_THT:CP_Radial_D8.0mm_P2.50mm" H 9900 1350 50  0001 C CNN
F 3 "" H 9900 1350 50  0001 C CNN
	1    9900 1350
	1    0    0    -1  
$EndComp
Text Label 11050 750  0    50   ~ 0
+5V
Text Label 10250 1450 0    60   ~ 0
GND
Text Label 9900 1450 3    40   ~ 0
AUDIO_OUT
Text Label 9350 600  2    50   ~ 0
AUDIO_IN
Text Label 10350 4450 2    60   ~ 0
+5V
Text Label 10350 4550 2    60   ~ 0
GND
$Comp
L Jumper_NC_Small JP1
U 1 1
P 5300 4950
F 0 "JP1" H 5300 5030 50  0000 C CNN
F 1 "PIT Test (normally installed)" H 5750 4875 50  0000 C CNN
F 2 "Pin_Headers:Pin_Header_Straight_1x02_Pitch2.54mm" H 5300 4950 50  0001 C CNN
F 3 "" H 5300 4950 50  0001 C CNN
	1    5300 4950
	0    -1   -1   0   
$EndComp
Text Label 5300 4600 1    50   ~ 0
AUDIO_IN
Text Label 5300 5150 3    60   ~ 0
OUT0
$Comp
L Conn_01x02 J11
U 1 1
P 7875 6250
F 0 "J11" H 7875 6350 50  0000 C CNN
F 1 "AUDIO OUT" H 7875 6050 50  0000 C CNN
F 2 "Pin_Headers:Pin_Header_Straight_1x02_Pitch2.54mm" H 7875 6250 50  0001 C CNN
F 3 "" H 7875 6250 50  0001 C CNN
	1    7875 6250
	1    0    0    -1  
$EndComp
Text Label 7675 6350 2    60   ~ 0
GND
Text Label 7675 6250 2    50   ~ 0
AUDIO_OUT
$Comp
L C_Small C10
U 1 1
P 9650 600
F 0 "C10" V 9600 650 50  0000 L CNN
F 1 "0.33u" V 9600 350 50  0000 L CNN
F 2 "Capacitors_THT:C_Rect_L7.2mm_W3.5mm_P5.00mm_FKS2_FKP2_MKS2_MKP2" H 9650 600 50  0001 C CNN
F 3 "" H 9650 600 50  0001 C CNN
	1    9650 600 
	0    1    1    0   
$EndComp
Text Label 2650 4300 0    60   ~ 0
GND
$Comp
L CP1_Small C16
U 1 1
P 10900 6100
F 0 "C16" H 10910 6170 50  0000 L CNN
F 1 "47u" H 10910 6020 50  0000 L CNN
F 2 "Capacitors_THT:CP_Radial_D5.0mm_P2.50mm" H 10900 6100 50  0001 C CNN
F 3 "" H 10900 6100 50  0001 C CNN
	1    10900 6100
	1    0    0    -1  
$EndComp
Text Label 10900 6350 0    60   ~ 0
GND
Text Label 1300 1300 0    60   ~ 0
GND
Text Label 1450 4600 2    60   ~ 0
BS
Text Label 1450 4700 2    60   ~ 0
BA
Text Label 3400 3600 0    60   ~ 0
MRDY
Text Label 7400 2000 0    60   ~ 0
MRDY
Text Label 10750 3100 0    60   ~ 0
Q
Text Label 2650 4700 0    60   ~ 0
Q
$Comp
L C_Small C13
U 1 1
P 3050 3050
F 0 "C13" H 3060 3120 50  0000 L CNN
F 1 "0.1u" H 3060 2970 50  0000 L CNN
F 2 "Capacitors_THT:C_Disc_D5.0mm_W2.5mm_P2.50mm" H 3050 3050 50  0001 C CNN
F 3 "" H 3050 3050 50  0001 C CNN
	1    3050 3050
	1    0    0    -1  
$EndComp
$Comp
L C_Small C12
U 1 1
P 2850 6800
F 0 "C12" H 2860 6870 50  0000 L CNN
F 1 "0.1u" H 2860 6720 50  0000 L CNN
F 2 "Capacitors_THT:C_Disc_D5.0mm_W2.5mm_P2.50mm" H 2850 6800 50  0001 C CNN
F 3 "" H 2850 6800 50  0001 C CNN
	1    2850 6800
	1    0    0    -1  
$EndComp
$Comp
L U3V12F12 U12
U 1 1
P 10300 5800
F 0 "U12" H 10250 6100 60  0000 C CNN
F 1 "U3V12F12" H 10250 5500 60  0000 C CNN
F 2 "Pin_Headers:Pin_Header_Straight_1x03_Pitch2.54mm" H 10300 5800 60  0001 C CNN
F 3 "" H 10300 5800 60  0001 C CNN
	1    10300 5800
	1    0    0    -1  
$EndComp
Wire Wire Line
	2700 1300 3400 1300
Wire Wire Line
	1100 1900 1100 800 
Wire Wire Line
	2700 1400 2800 1400
Wire Wire Line
	2800 1400 2800 1300
Connection ~ 2800 1300
Wire Wire Line
	700  2000 1500 2000
Wire Wire Line
	700  2200 1500 2200
Wire Wire Line
	700  1100 700  2200
Wire Wire Line
	5850 1400 6200 1400
Wire Wire Line
	5350 900  5350 750 
Wire Wire Line
	5850 750  5850 900 
Wire Wire Line
	6200 1300 6050 1300
Wire Wire Line
	6050 850  5850 850 
Connection ~ 5850 850 
Wire Wire Line
	5250 1300 5850 1300
Wire Wire Line
	5850 1200 5850 1400
Wire Wire Line
	5350 1200 5350 1300
Connection ~ 5350 1300
Connection ~ 5850 1300
Wire Wire Line
	5600 750  5600 1300
Connection ~ 5600 1300
Wire Wire Line
	7400 2100 7650 2100
Wire Wire Line
	7650 2100 7650 2600
Wire Wire Line
	7550 2550 7650 2550
Connection ~ 7650 2550
Wire Wire Line
	1100 800  1650 800 
Wire Wire Line
	10350 4450 10600 4450
Wire Wire Line
	10350 4550 10600 4550
Wire Wire Line
	10450 4400 10450 4450
Connection ~ 10450 4450
Wire Wire Line
	10450 4650 10450 4550
Connection ~ 10450 4550
Wire Wire Line
	1200 1600 1500 1600
Wire Wire Line
	1500 1500 1450 1500
Wire Wire Line
	1450 1500 1450 1600
Connection ~ 1450 1600
Wire Wire Line
	3100 1300 3100 2500
Connection ~ 3100 1300
Wire Wire Line
	4050 2400 3100 2400
Connection ~ 3100 2400
Wire Wire Line
	8400 750  8400 1300
Wire Wire Line
	8400 1000 9600 1000
Wire Wire Line
	9600 1000 9600 1300
Wire Wire Line
	8400 1300 8150 1300
Wire Wire Line
	8150 1300 8150 1200
Connection ~ 8400 1300
Connection ~ 8400 1000
Wire Wire Line
	8150 750  8150 900 
Wire Wire Line
	9600 1400 9700 1400
Wire Wire Line
	9700 1400 9700 1300
Wire Wire Line
	9700 1300 9600 1300
Connection ~ 9600 1300
Wire Wire Line
	9550 3650 9750 3650
Wire Wire Line
	9650 3550 9650 3650
Connection ~ 9650 3650
Wire Wire Line
	8850 5450 9150 5450
Wire Wire Line
	9150 5400 9150 5950
Connection ~ 9150 5450
Wire Wire Line
	9150 6250 9150 6450
Connection ~ 9150 6350
Wire Wire Line
	8000 6350 9150 6350
Wire Wire Line
	8050 6050 8000 6050
Wire Wire Line
	8000 6050 8000 6350
Wire Wire Line
	1450 4300 950  4300
Wire Wire Line
	950  4300 950  4250
Wire Wire Line
	1450 4400 800  4400
Wire Wire Line
	800  4400 800  4250
Wire Wire Line
	1450 4500 650  4500
Wire Wire Line
	650  4500 650  4250
Wire Wire Line
	650  3950 650  3850
Wire Wire Line
	650  3850 950  3850
Wire Wire Line
	950  3850 950  3950
Wire Wire Line
	800  3750 800  3950
Connection ~ 800  3850
Wire Wire Line
	2650 4200 2900 4200
Wire Wire Line
	2700 4200 2700 4100
Wire Wire Line
	2650 4500 3150 4500
Wire Wire Line
	3150 4100 3150 5150
Connection ~ 3150 4500
Wire Wire Line
	2650 4600 3400 4600
Wire Wire Line
	3000 4600 3000 4100
Wire Wire Line
	2650 4900 3300 4900
Wire Wire Line
	3300 4900 3300 4100
Connection ~ 2700 4200
Wire Wire Line
	3150 5550 3150 5700
Wire Wire Line
	3150 5000 3350 5000
Connection ~ 3150 5000
Wire Wire Line
	2700 3800 2700 3700
Wire Wire Line
	2700 3700 3300 3700
Wire Wire Line
	3300 3700 3300 3800
Wire Wire Line
	3000 3600 3000 3800
Connection ~ 3000 3700
Wire Wire Line
	3150 3800 3150 3700
Connection ~ 3150 3700
Wire Wire Line
	1450 4800 650  4800
Wire Wire Line
	650  4700 650  4900
Connection ~ 650  4800
Wire Wire Line
	11050 2750 11050 2700
Wire Wire Line
	11050 2700 11150 2700
Wire Wire Line
	11150 2700 11150 2000
Wire Wire Line
	11150 2000 10750 2000
Wire Wire Line
	11050 2950 11050 3150
Wire Wire Line
	10750 3000 11050 3000
Connection ~ 11050 3000
Wire Wire Line
	10900 1950 10900 2000
Connection ~ 10900 2000
Wire Wire Line
	4950 5600 5200 5600
Wire Wire Line
	5200 5500 5200 6200
Connection ~ 5200 5600
Wire Wire Line
	7350 3950 7350 5400
Wire Wire Line
	6900 4900 7200 4900
Wire Wire Line
	7200 4900 7200 5100
Wire Wire Line
	7200 5100 6900 5100
Wire Wire Line
	7500 750  7500 900 
Wire Wire Line
	7400 1300 7650 1300
Wire Wire Line
	7500 1200 7500 1300
Connection ~ 7500 1300
Connection ~ 700  2000
Wire Wire Line
	1050 1900 1500 1900
Connection ~ 1100 1900
Wire Wire Line
	750  1900 700  1900
Connection ~ 700  1900
Wire Wire Line
	6900 5000 7350 5000
Connection ~ 7350 5000
Wire Wire Line
	6900 5200 7350 5200
Connection ~ 7350 5200
Wire Wire Line
	9950 750  10250 750 
Wire Wire Line
	10150 600  10150 1650
Wire Wire Line
	10150 950  10250 950 
Wire Wire Line
	10150 1150 10250 1150
Connection ~ 10150 950 
Wire Wire Line
	11100 1250 11050 1250
Wire Wire Line
	11100 850  11100 1650
Wire Wire Line
	11100 1650 10150 1650
Connection ~ 10150 1150
Wire Wire Line
	11050 1050 11100 1050
Connection ~ 11100 1250
Wire Wire Line
	11050 850  11100 850 
Connection ~ 11100 1050
Wire Wire Line
	10250 850  10200 850 
Wire Wire Line
	10200 850  10200 1700
Wire Wire Line
	9950 1050 10250 1050
Wire Wire Line
	9900 1250 10250 1250
Connection ~ 10200 1050
Wire Wire Line
	11050 950  11150 950 
Wire Wire Line
	11150 1150 11050 1150
Wire Wire Line
	11150 1350 11050 1350
Connection ~ 11150 1150
Wire Wire Line
	10200 1700 11150 1700
Connection ~ 11150 1350
Connection ~ 10200 1250
Connection ~ 10150 750 
Wire Wire Line
	10100 600  10150 600 
Wire Wire Line
	9800 600  9750 600 
Wire Wire Line
	11150 1700 11150 950 
Wire Wire Line
	5300 5050 5300 5150
Wire Wire Line
	5300 5100 5700 5100
Connection ~ 5300 5100
Wire Wire Line
	10900 6200 10900 6350
Wire Wire Line
	1300 1300 1500 1300
Wire Wire Line
	1400 2800 1400 3400
Wire Wire Line
	1400 2500 1400 2400
Wire Wire Line
	1500 1800 1300 1800
Wire Wire Line
	1050 2100 1500 2100
Wire Wire Line
	1500 2400 1200 2400
Connection ~ 1400 2400
Wire Wire Line
	1300 2300 1500 2300
Wire Wire Line
	1600 3250 1300 3250
Connection ~ 1400 3250
Wire Wire Line
	1500 1400 1300 1400
Wire Wire Line
	650  5200 650  5300
Wire Wire Line
	7650 2900 7650 3000
Wire Wire Line
	9550 600  9350 600 
Wire Wire Line
	10250 1350 10250 1450
Wire Wire Line
	5200 6500 5200 6600
Wire Wire Line
	5300 4850 5300 4600
Wire Wire Line
	7350 5700 7350 5800
Wire Wire Line
	6900 4200 7350 4200
Connection ~ 7350 4200
Connection ~ 3000 4600
Wire Wire Line
	3400 4600 3400 3600
Wire Wire Line
	3050 2950 2600 2950
Wire Wire Line
	3050 3150 3050 3400
Wire Wire Line
	2850 6700 2500 6700
Wire Wire Line
	2850 6900 2850 7150
Wire Wire Line
	1500 7000 1500 7150
Wire Wire Line
	1500 7150 2850 7150
Wire Wire Line
	3050 3400 1400 3400
Wire Wire Line
	10650 5700 11100 5700
Wire Wire Line
	10650 5900 10950 5900
Wire Wire Line
	10900 6000 10900 5900
Connection ~ 10900 5900
Wire Wire Line
	5900 1600 6200 1600
Wire Wire Line
	6000 1700 6200 1700
Wire Wire Line
	6050 1300 6050 850 
Wire Wire Line
	6200 1500 5700 1500
Wire Wire Line
	5700 1500 5700 2750
Wire Wire Line
	5900 2750 5900 1600
Wire Wire Line
	6000 2750 6000 1700
Text Label 5800 2750 1    60   ~ 0
GND
Text Notes 5400 3350 0    40   ~ 0
Make sure that pin 3 and pin 4 are \nconnected together unless justified
Text Label 6200 1800 2    60   ~ 0
Q
$Comp
L Conn_01x04 J10
U 1 1
P 5900 2950
F 0 "J10" V 6050 2900 50  0000 C CNN
F 1 "Conn_01x04" H 5900 2650 50  0000 C CNN
F 2 "Pin_Headers:Pin_Header_Straight_1x04_Pitch2.54mm" H 5900 2950 50  0001 C CNN
F 3 "" H 5900 2950 50  0001 C CNN
	1    5900 2950
	0    1    1    0   
$EndComp
$EndSCHEMATC
